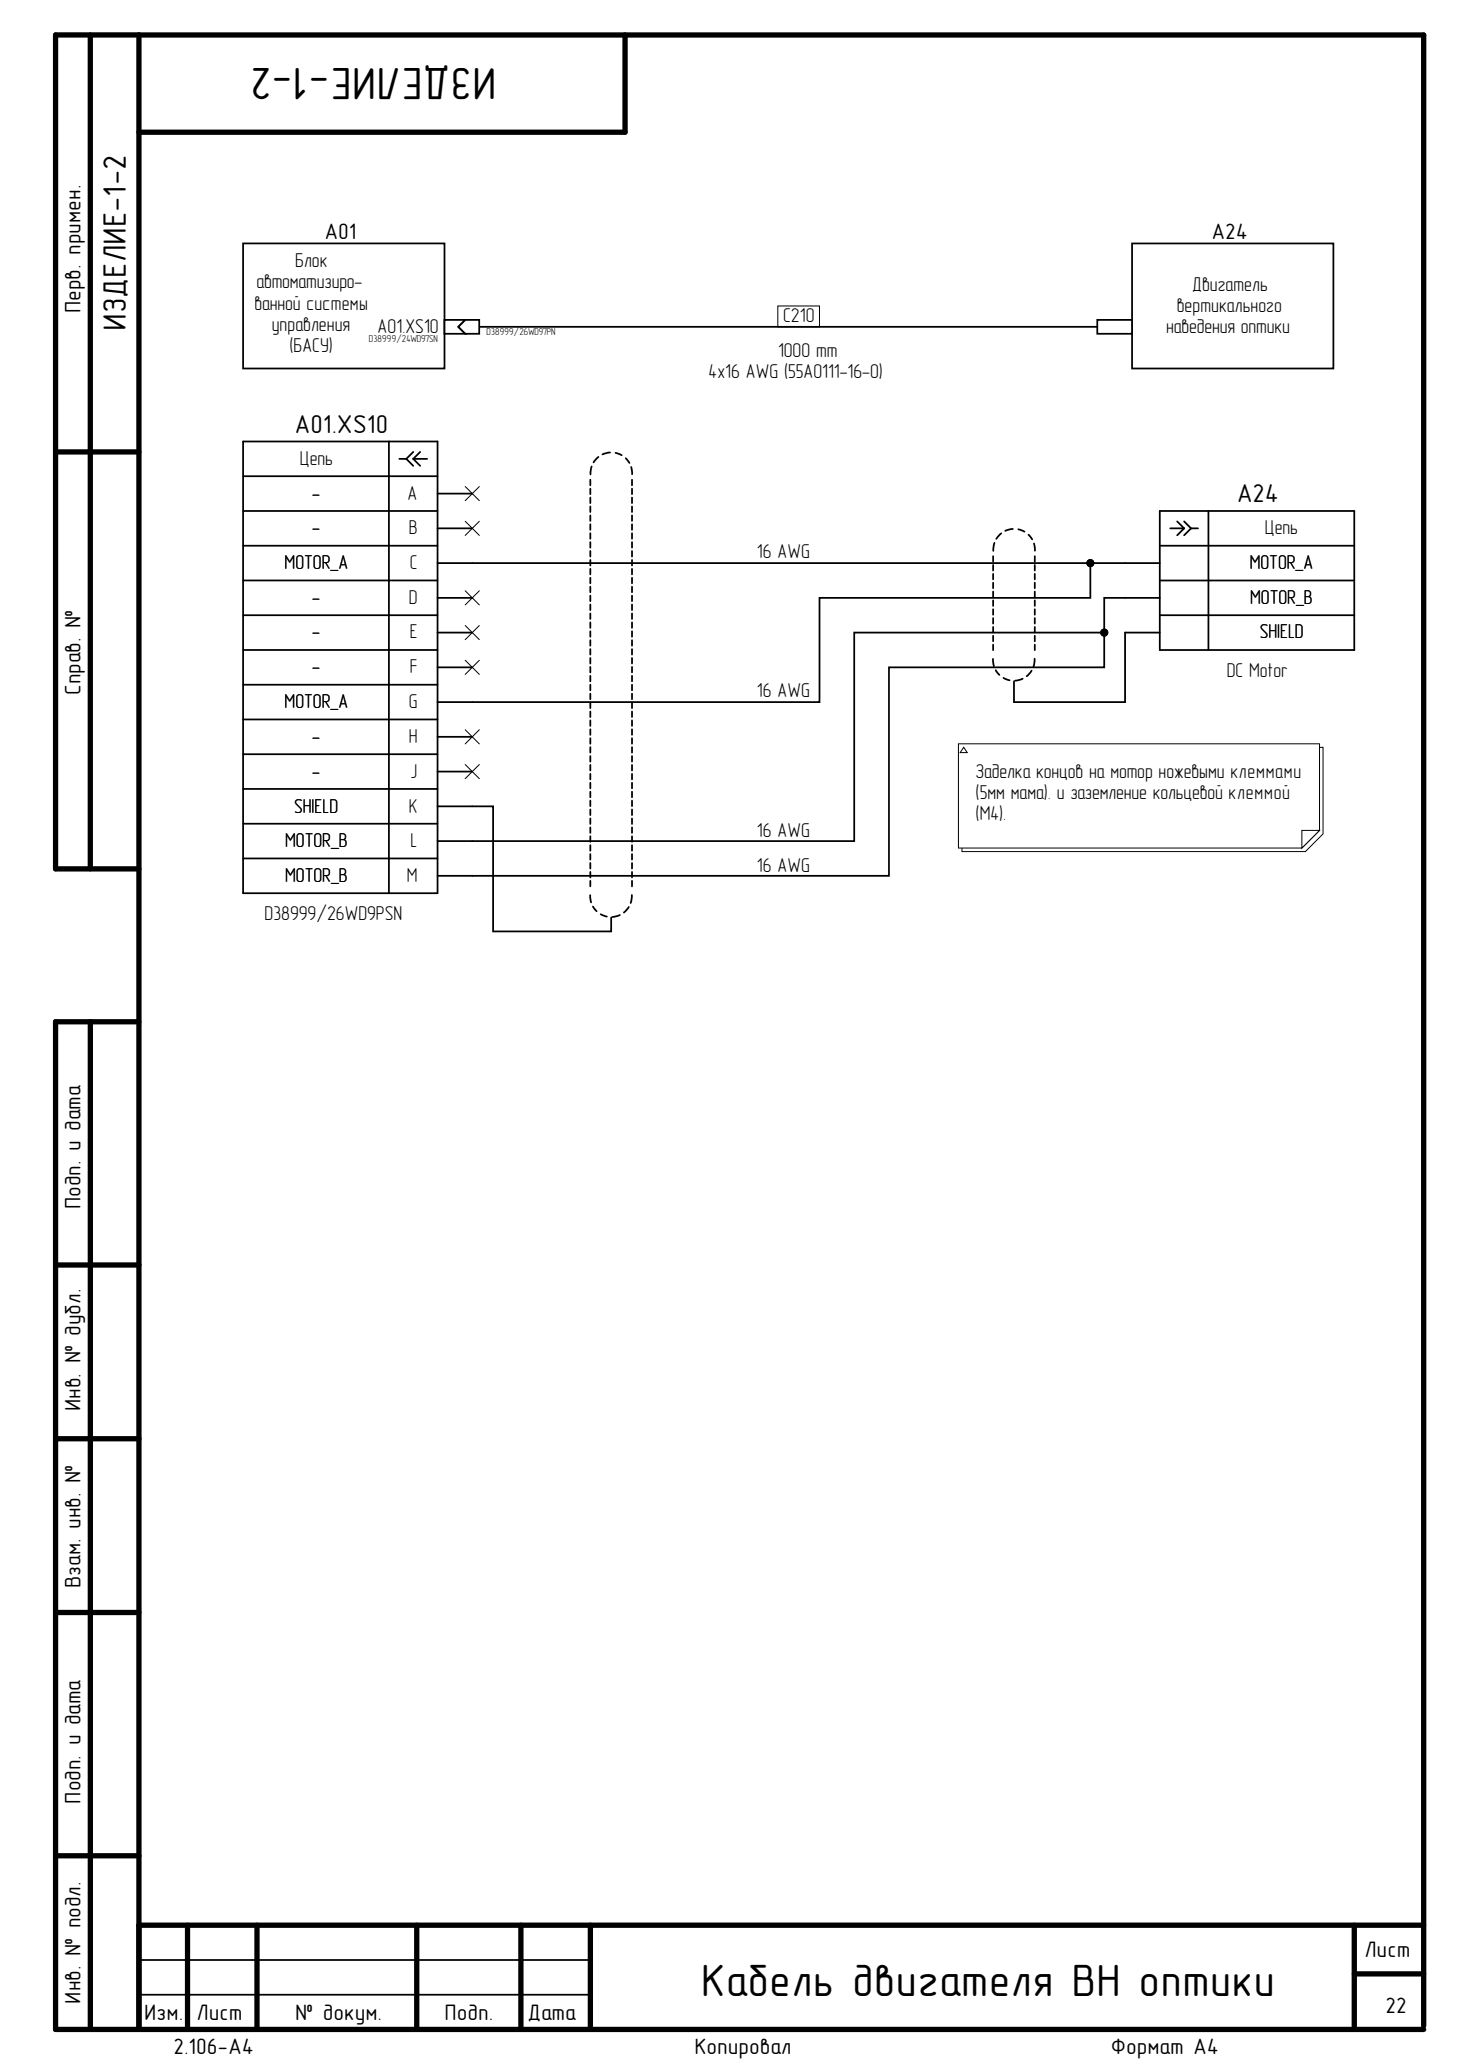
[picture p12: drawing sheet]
<svg xmlns="http://www.w3.org/2000/svg" width="210mm" height="297mm" viewBox="0 0 210 297" stroke-linecap="round" stroke-linejoin="round" font-family="sans-serif">
<g fill="none" stroke="#000" stroke-width=".76">
<path d="M13 5v119.9M20 5v286.8M89.9 5v14h-69.9M8 65h12M20 124.9h-12v-119.9h196.7v286.3M13 146.9v144.9M20 146.9h-12v144.9h196.7M8 181.9h12M8 206.9h12M8 231.8h12M8 266.8h12M20 276.8h184.7"/>
<path d="M27 276.8v15M36.9 276.8v15M59.9 276.8v15M74.9 276.8v15M84.9 276.8v15M194.7 276.8v15M194.7 283.8h10"/>
</g>
<path d="M35 35h28.9v18h-28.9zM162.8 35h28.9v18h-28.9zM68.9 47h88.9M20 286.8h64.9M20 281.8h64.9" fill="none" stroke="#000" stroke-width=".25"/>
<path d="M111.8 44h6v3h-6z" fill="none" stroke="#000" stroke-width=".14"/>
<path d="M157.8 46h5v2h-5z" fill-rule="evenodd" fill="#fff"/>
<path d="M157.8 46h5v2h-5z" fill="none" stroke="#000" stroke-width=".25"/>
<path d="M63.9 46h3l-1 1 1 1h-3z" fill-rule="evenodd" fill="#fff"/>
<path d="M63.9 46h3l-1 1 1 1h-3z" fill="none" stroke="#000" stroke-width=".25"/>
<path d="M66.9 46h2v2h-2l-1-1z" fill-rule="evenodd" fill="#fff"/>
<g fill="none" stroke="#000" stroke-width=".25">
<path d="M66.9 46h2v2h-2l-1-1zM35 73.5h27.9M35 78.5h27.9M35 63.5h27.9v64.9h-27.9zM35 68.5h27.9M55.9 63.5v64.9M57.4 66h1M58.4 66l1 1M59.4 66l1 1M59.4 66h2M59.4 65l-1 1M60.4 65l-1 1"/>
<path d="M62.9 76h5M62.9 71h5M84.9 69v.8M84.9 70.3v.8M84.9 71.5v.8M84.9 72.8v.8M84.9 74.1v.8M84.9 75.4v.8M84.9 76.7v.8M84.9 77.9v.8M84.9 79.2v.8M85.1 67.1l-.2 1.1"/>
<path d="M86 65.7l-.7 .8M87.7 65.1l-1.1 .2M88.5 65.1l.9 .3M90 65.9l.5 .7M90.7 67.1l.2 1.1M90.9 69v.8M90.9 70.3v.8M90.9 71.5v.8M90.9 72.8v.8M90.9 74.1v.8M90.9 75.4v.8M90.9 76.7v.8"/>
<path d="M90.9 77.9v.8M90.9 79.2v.8M142.8 80v.8M143 78.1l-.2 1.1M143.9 76.7l-.7 .8M145.6 76l-1.1 .3M146.4 76.1l.9 .3M147.9 76.9l.5 .7M148.7 78.1l.1 1.1M148.8 80v.8M166.7 73.5h28v20h-28zM166.7 78.5h28"/>
<path d="M168.2 76h2M169.2 75l1 1M170.2 76l-1 1M170.2 75l1 1M171.2 76h1M171.2 76l-1 1M173.7 73.5v20M35 83.5h27.9M35 88.5h27.9M35 93.5h27.9M35 98.4h27.9M62.9 81h103.8"/>
<path d="M62.9 86h5M62.9 91h5M62.9 95.9h5M84.9 80.5v.8M84.9 81.8v.8M84.9 83.1v.8M84.9 84.4v.7M84.9 85.6v.8M84.9 86.9v.8M84.9 88.2v.8M84.9 89.5v.8M84.9 90.8v.8"/>
<path d="M84.9 92v.8M84.9 93.3v.8M84.9 94.6v.8M84.9 95.9v.8M84.9 97.2v.8M84.9 98.4v.8M84.9 99.7v.8M90.9 80.5v.8M90.9 81.8v.8M90.9 83.1v.8M90.9 84.4v.7M90.9 85.6v.8"/>
<path d="M90.9 86.9v.8M90.9 88.2v.8M90.9 89.5v.8M90.9 90.8v.8M90.9 92v.8M90.9 93.3v.8M90.9 94.6v.8M90.9 95.9v.8M90.9 97.2v.8M90.9 98.4v.8M90.9 99.7v.8M142.8 94.7l.1 1.1"/>
<path d="M142.8 81.2v.8M142.8 82.5v.8M142.8 83.8v.8M142.8 85v.8M142.8 86.3v.8M142.8 87.6v.8M142.8 88.9v.8M142.8 90.1v.8M142.8 91.4v.8M142.8 92.7v.8M143.2 96.4l.5 .6M144.3 97.5l.8 .3"/>
<path d="M147 97.6l-1.1 .3M148.3 96.4l-.7 .8M148.7 94.7l-.1 1.2M148.8 81.2v.8M148.8 82.5v.8M148.8 83.8v.8M148.8 85v.8M148.8 86.3v.8M148.8 87.6v.8M148.8 88.9v.8M148.8 90.1v.8M148.8 91.4v.8"/>
<path d="M148.8 92.7v.8M156.8 81v5h-39v14.9h-54.9M158.8 91v4.9h-31v30h-64.9M166.7 86h-7.9v5h-36v29.9h-59.9M166.7 91h-4.9v9.9h-16v-3M166.7 83.5h28M166.7 88.5h28M35 113.4h27.9M35 103.4h27.9M35 108.4h27.9M35 118.4h27.9M62.9 115.9h8v18h17v-2"/>
<path d="M62.9 105.9h5M62.9 110.9h5M84.9 101v.8M84.9 102.3v.8M84.9 103.6v.8M84.9 104.9v.8M84.9 106.1v.8M84.9 107.4v.8M84.9 108.7v.8M84.9 110v.8M84.9 111.3v.8M84.9 112.5v.8"/>
<path d="M84.9 113.8v.8M84.9 115.1v.8M84.9 116.4v.8M84.9 117.7v.8M84.9 119v.8M90.9 101v.8M90.9 102.3v.8M90.9 103.6v.8M90.9 104.9v.8M90.9 106.1v.8M90.9 107.4v.8M90.9 108.7v.8"/>
<path d="M90.9 110v.8M90.9 111.3v.8M90.9 112.5v.8M90.9 113.8v.8M90.9 115.1v.8M90.9 116.4v.8M90.9 117.7v.8M90.9 119v.8M35 123.4h27.9M84.8 128.7l.2 1M84.9 120.2v.8M84.9 121.5v.8"/>
<path d="M84.9 122.8v.8M84.9 124.1v.8M84.9 125.4v.8M84.9 126.6v.8M85.2 130.3l.6 .7M86.4 131.4l.8 .4M89.1 131.6l-1.1 .2M90.4 130.4l-.7 .8M90.8 128.7l-.1 1.1M90.9 120.2v.8M90.9 121.5v.8M90.9 122.8v.8"/>
<path d="M90.9 124.1v.8M90.9 125.4v.8M90.9 126.6v.8"/>
</g>
<g fill="#000">
<circle cx="156.8" cy="81" r=".51"/>
<circle cx="158.8" cy="91" r=".51"/>
</g>
<g fill="none" stroke="#000" stroke-width=".14">
<path d="M66.9 70l2 2M66.9 74.9l2 2.1M68.9 70l-2 2M68.9 74.9l-2 2.1M66.9 84.9l2 2.1M66.9 89.9l2 2.1M66.9 94.9l2 2.1M68.9 84.9l-2 2.1M68.9 89.9l-2 2.1M68.9 94.9l-2 2.1M66.9 104.9l2 2.1M66.9 109.9l2 2.1"/>
<path d="M68.9 104.9l-2 2.1M68.9 109.9l-2 2.1"/>
<circle cx="156.8" cy="81" r=".51"/>
<circle cx="158.8" cy="91" r=".51"/>
</g>
<path d="M138.3 107.4h51.9v12.5l-2.5 2.5h-49.4z" fill-rule="evenodd" fill="#fff"/>
<path d="M138.3 107.4h51.9v12.5l-2.5 2.5h-49.4z" fill="none" stroke="#000" stroke-width=".14"/>
<path d="M137.8 106.9h51.9v12.5l-2.5 2.5h-49.4z" fill-rule="evenodd" fill="#fff"/>
<path d="M137.8 106.9h51.9v12.5l-2.5 2.5h-49.4z" fill="none" stroke="#000" stroke-width=".14"/>
<path d="M187.2 119.4h2.5l-2.5 2.5z" fill="#fff"/>
<path d="M187.2 119.4h2.5l-2.5 2.5z" fill="none" stroke="#000" stroke-width=".14"/>
<path d="M138.5 107.4l.6 .8h-1.1z" fill="#fff"/>
<path d="M138.5 107.4l.6 .8h-1.1z" fill="none" stroke="#000" stroke-width=".14"/>
<g font-size="6.5">
<text x="71.4" y="9.8" transform="rotate(-180 71.4 9.8)">ИЗДЕЛИЕ-1-2</text>
<text x="100.8" y="287">Кабель двигателя ВН оптики</text>
</g>
<text font-size="4.7" x="18.1" y="47.5" transform="rotate(-90 18.1 47.5)">ИЗДЕЛИЕ-1-2</text>
<g font-size="3.7">
<text x="42.4" y="62.2">A01.XS10</text>
<text x="177.8" y="72.2">A24</text>
</g>
<g font-size="3.2">
<text x="46.7" y="34.3">A01</text>
<text x="174.2" y="34.3">A24</text>
<text x="11.6" y="45" transform="rotate(-90 11.6 45)">Перв. примен.</text>
<text x="11.6" y="99.9" transform="rotate(-90 11.6 99.9)">Справ. №</text>
<text x="11.6" y="173.9" transform="rotate(-90 11.6 173.9)">Подп. и дата</text>
<text x="11.6" y="202.9" transform="rotate(-90 11.6 202.9)">Инв. № дубл.</text>
<text x="11.6" y="228.4" transform="rotate(-90 11.6 228.4)">Взам. инв. №</text>
<text x="11.6" y="259.3" transform="rotate(-90 11.6 259.3)">Подп. и дата</text>
<text x="196.2" y="281.4">Лист</text>
<text x="11.6" y="288.1" transform="rotate(-90 11.6 288.1)">Инв. № подл.</text>
<text x="20.7" y="290.4">Изм.</text>
<text x="28.2" y="290.4">Лист</text>
<text x="42.4" y="290.4">№ докум.</text>
<text x="63.9" y="290.4">Подп.</text>
<text x="75.8" y="290.4">Дата</text>
<text x="199.2" y="289.4">22</text>
<text x="24.9" y="295.4">2.106-A4</text>
<text x="99.9" y="295.4">Копировал</text>
<text x="159.7" y="295.4">Формат А4</text>
</g>
<g font-size="2.9">
<text x="36.9" y="41.5">автоматизиро-</text>
<text x="42.4" y="38.4">Блок</text>
<text x="171.4" y="41.8">Двигатель</text>
<text x="36.6" y="44.5">ванной системы</text>
<text x="39.1" y="47.5">управления</text>
<text x="54.3" y="47.9">A01.XS10</text>
<text x="112.6" y="46.4">С210</text>
<text x="167.7" y="47.9">наведения оптики</text>
<text x="169.2" y="44.8">вертикального</text>
<text x="41.6" y="50.6">(БАСУ)</text>
<text x="111.9" y="51.4">1000 mm</text>
<text x="101.9" y="54.3">4x16 AWG (55A0111-16-0)</text>
<text x="43.1" y="66.8">Цепь</text>
<text x="44.9" y="71.8">-</text>
<text x="58.6" y="71.8">A</text>
<text x="44.9" y="76.8">-</text>
<text x="58.8" y="76.8">B</text>
<text x="181.9" y="76.8">Цепь</text>
<text x="40.9" y="81.8">MOTOR_A</text>
<text x="58.9" y="81.8">C</text>
<text x="108.8" y="80.3">16 AWG</text>
<text x="179.7" y="81.8">MOTOR_A</text>
<text x="44.9" y="86.8">-</text>
<text x="58.8" y="86.8">D</text>
<text x="179.7" y="86.8">MOTOR_B</text>
<text x="44.9" y="91.8">-</text>
<text x="58.9" y="91.8">E</text>
<text x="181.1" y="91.8">SHIELD</text>
<text x="40.9" y="101.8">MOTOR_A</text>
<text x="44.9" y="96.8">-</text>
<text x="58.8" y="101.8">G</text>
<text x="58.9" y="96.8">F</text>
<text x="108.8" y="100.3">16 AWG</text>
<text x="176.4" y="97.4">DC Motor</text>
<text x="44.9" y="106.8">-</text>
<text x="58.8" y="106.8">H</text>
<text x="44.9" y="111.8">-</text>
<text x="59" y="111.8">J</text>
<text x="140.3" y="111.8">Заделка концов на мотор ножевыми клеммами</text>
<text x="42.3" y="116.8">SHIELD</text>
<text x="58.8" y="116.8">K</text>
<text x="140.3" y="114.9">(5мм мама). и заземление кольцевой клеммой</text>
<text x="140.3" y="117.9">(М4).</text>
<text x="41" y="121.8">MOTOR_B</text>
<text x="59" y="121.8">L</text>
<text x="108.8" y="120.3">16 AWG</text>
<text x="108.8" y="125.3">16 AWG</text>
<text x="41" y="126.8">MOTOR_B</text>
<text x="58.5" y="126.8">M</text>
<text x="38" y="132.3">D38999/26WD9PSN</text>
</g>
<g font-size="1.4">
<text x="53" y="49.2">D38999/24WD97SN</text>
<text x="69.9" y="48.1">D38999/26WD97PN</text>
</g>
</svg>
